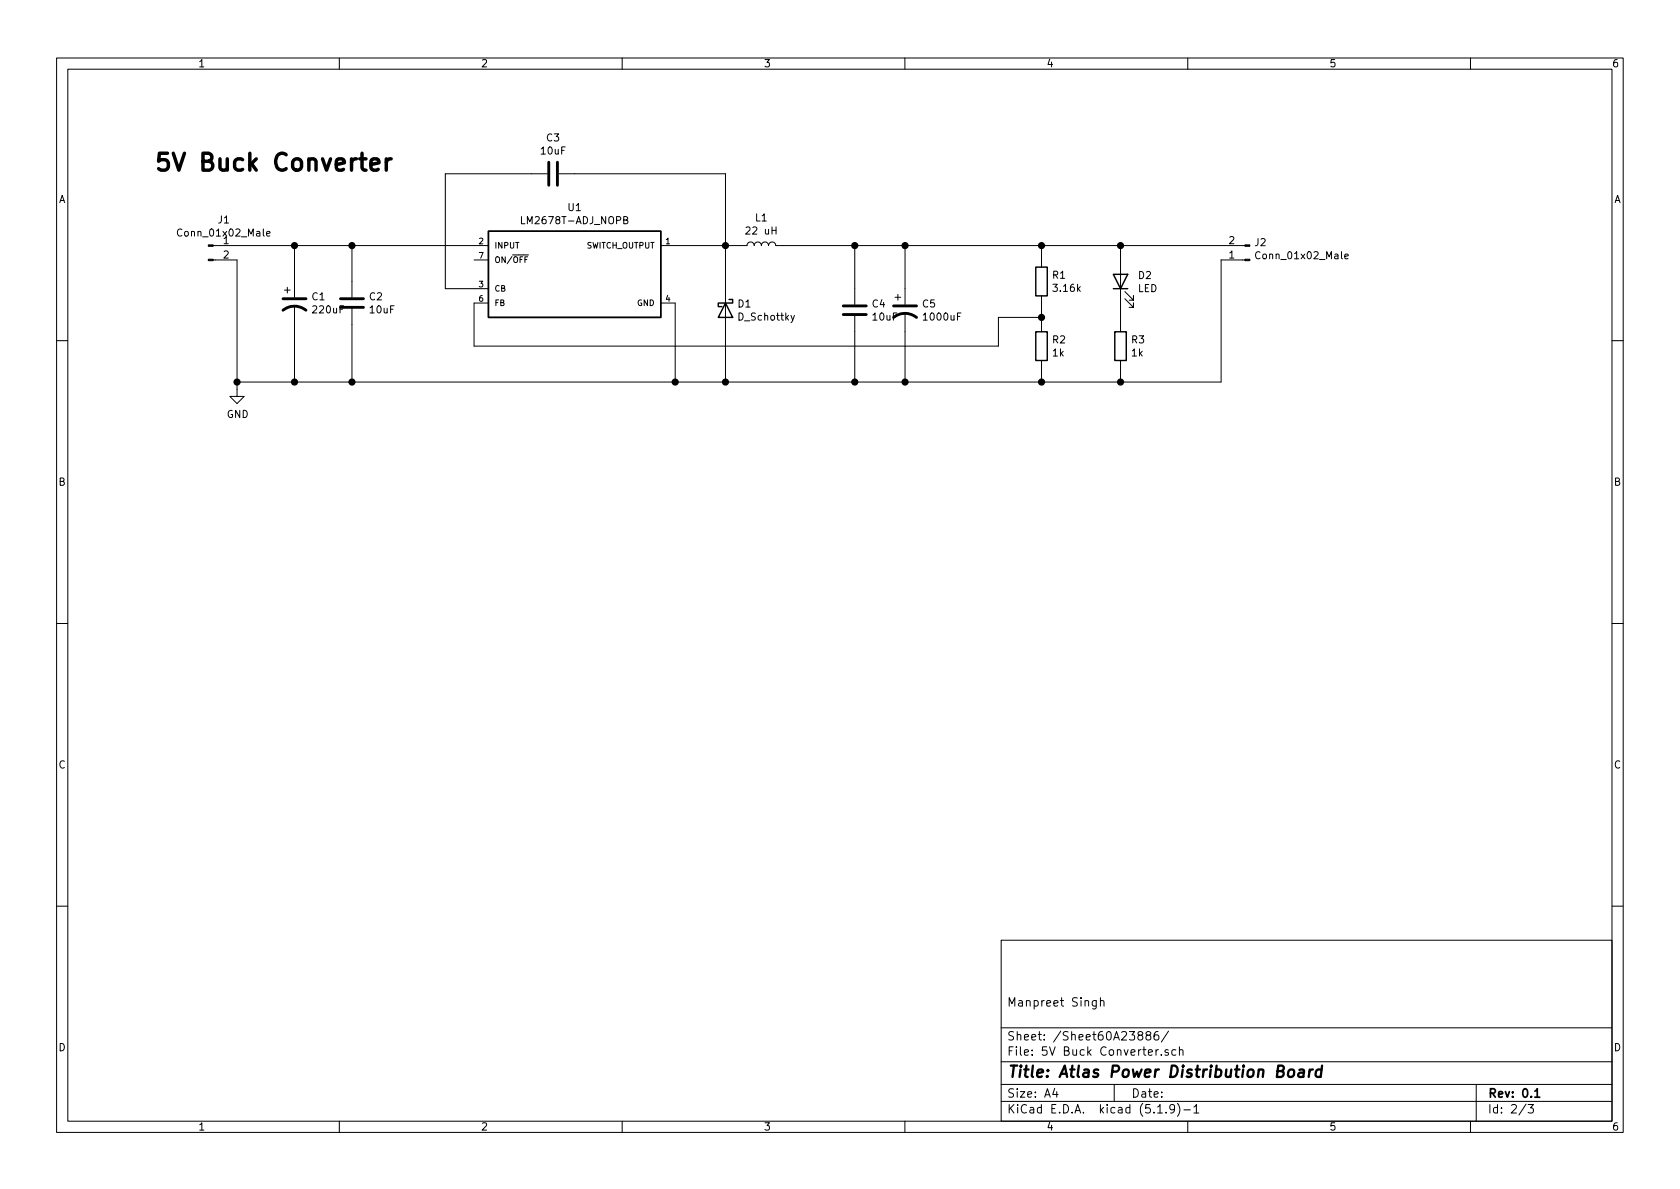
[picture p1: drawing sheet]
EESchema Schematic File Version 4
EELAYER 30 0
EELAYER END
$Descr A4 11693 8268
encoding utf-8
Sheet 2 3
Title "Atlas Power Distribution Board"
Date ""
Rev "0.1"
Comp ""
Comment1 "Manpreet Singh"
Comment2 ""
Comment3 ""
Comment4 ""
$EndDescr
$Comp
L LM2678T-ADJ/NOPB:LM2678T-ADJ_NOPB U1
U 1 1
P 4000 1900
F 0 "U1" H 4000 2367 50  0000 C CNN
F 1 "LM2678T-ADJ_NOPB" H 4000 2276 50  0000 C CNN
F 2 "LM2678:TO127P1041X469X2199-7N" H 4000 1900 50  0001 L BNN
F 3 "" H 4000 1900 50  0001 L BNN
F 4 "TEXAS INSTRUMENTS" H 4000 1900 50  0001 L BNN "MANUFACTURER"
	1    4000 1900
	1    0    0    -1  
$EndComp
$Comp
L Device:C C2
U 1 1
P 2450 2100
F 0 "C2" H 2565 2146 50  0000 L CNN
F 1 "10uF" H 2565 2055 50  0000 L CNN
F 2 "Capacitor_SMD:C_0805_2012Metric" H 2488 1950 50  0001 C CNN
F 3 "~" H 2450 2100 50  0001 C CNN
	1    2450 2100
	1    0    0    -1  
$EndComp
$Comp
L Device:C C4
U 1 1
P 5950 2150
F 0 "C4" H 6065 2196 50  0000 L CNN
F 1 "10uF" H 6065 2105 50  0000 L CNN
F 2 "Capacitor_SMD:C_0805_2012Metric" H 5988 2000 50  0001 C CNN
F 3 "~" H 5950 2150 50  0001 C CNN
	1    5950 2150
	1    0    0    -1  
$EndComp
$Comp
L Device:CP1 C1
U 1 1
P 2050 2100
F 0 "C1" H 2165 2146 50  0000 L CNN
F 1 "220uF" H 2165 2055 50  0000 L CNN
F 2 "Capacitor_THT:CP_Radial_D5.0mm_P2.50mm" H 2050 2100 50  0001 C CNN
F 3 "~" H 2050 2100 50  0001 C CNN
	1    2050 2100
	1    0    0    -1  
$EndComp
$Comp
L Device:CP1 C5
U 1 1
P 6300 2150
F 0 "C5" H 6415 2196 50  0000 L CNN
F 1 "1000uF" H 6415 2105 50  0000 L CNN
F 2 "Capacitor_THT:CP_Radial_D5.0mm_P2.50mm" H 6300 2150 50  0001 C CNN
F 3 "~" H 6300 2150 50  0001 C CNN
	1    6300 2150
	1    0    0    -1  
$EndComp
$Comp
L Device:D_Schottky D1
U 1 1
P 5050 2150
F 0 "D1" V 5004 2230 50  0000 L CNN
F 1 "D_Schottky" V 5095 2230 50  0000 L CNN
F 2 "Capacitor_SMD:C_0805_2012Metric" H 5050 2150 50  0001 C CNN
F 3 "~" H 5050 2150 50  0001 C CNN
	1    5050 2150
	0    1    1    0   
$EndComp
$Comp
L Device:R R1
U 1 1
P 7250 1950
F 0 "R1" H 7320 1996 50  0000 L CNN
F 1 "3.16k" H 7320 1905 50  0000 L CNN
F 2 "Resistor_SMD:R_0805_2012Metric" V 7180 1950 50  0001 C CNN
F 3 "~" H 7250 1950 50  0001 C CNN
	1    7250 1950
	1    0    0    -1  
$EndComp
$Comp
L Device:R R2
U 1 1
P 7250 2400
F 0 "R2" H 7320 2446 50  0000 L CNN
F 1 "1k" H 7320 2355 50  0000 L CNN
F 2 "Resistor_SMD:R_0805_2012Metric" V 7180 2400 50  0001 C CNN
F 3 "~" H 7250 2400 50  0001 C CNN
	1    7250 2400
	1    0    0    -1  
$EndComp
$Comp
L Connector:Conn_01x02_Male J1
U 1 1
P 1450 1700
F 0 "J1" H 1558 1881 50  0000 C CNN
F 1 "Conn_01x02_Male" H 1558 1790 50  0000 C CNN
F 2 "Connector_PinHeader_2.54mm:PinHeader_1x02_P2.54mm_Vertical" H 1450 1700 50  0001 C CNN
F 3 "~" H 1450 1700 50  0001 C CNN
	1    1450 1700
	1    0    0    -1  
$EndComp
$Comp
L Device:L L1
U 1 1
P 5300 1700
F 0 "L1" V 5490 1700 50  0000 C CNN
F 1 "22 uH" V 5399 1700 50  0000 C CNN
F 2 "Inductor_THT:L_Axial_L6.6mm_D2.7mm_P10.16mm_Horizontal_Vishay_IM-2" H 5300 1700 50  0001 C CNN
F 3 "~" H 5300 1700 50  0001 C CNN
	1    5300 1700
	0    -1   -1   0   
$EndComp
Wire Wire Line
	1650 1700 2050 1700
$Comp
L power:GND #PWR0101
U 1 1
P 1650 2700
F 0 "#PWR0101" H 1650 2450 50  0001 C CNN
F 1 "GND" H 1655 2527 50  0000 C CNN
F 2 "" H 1650 2700 50  0001 C CNN
F 3 "" H 1650 2700 50  0001 C CNN
	1    1650 2700
	1    0    0    -1  
$EndComp
Wire Wire Line
	1650 1800 1650 2650
Wire Wire Line
	2050 1950 2050 1700
Connection ~ 2050 1700
Wire Wire Line
	2050 1700 2450 1700
Wire Wire Line
	2450 1950 2450 1700
Connection ~ 2450 1700
Wire Wire Line
	2450 1700 3300 1700
Wire Wire Line
	2050 2250 2050 2650
Wire Wire Line
	2050 2650 1650 2650
Connection ~ 1650 2650
Wire Wire Line
	1650 2650 1650 2700
Wire Wire Line
	2050 2650 2450 2650
Wire Wire Line
	2450 2650 2450 2250
Connection ~ 2050 2650
Wire Wire Line
	4700 2100 4700 2650
Wire Wire Line
	4700 2650 2450 2650
Connection ~ 2450 2650
Wire Wire Line
	4700 1700 5050 1700
Wire Wire Line
	5450 1700 5950 1700
Wire Wire Line
	7250 1700 7250 1800
Wire Wire Line
	5950 2000 5950 1700
Connection ~ 5950 1700
Wire Wire Line
	5950 1700 6300 1700
Wire Wire Line
	6300 2000 6300 1700
Connection ~ 6300 1700
Wire Wire Line
	6300 1700 7250 1700
Wire Wire Line
	5050 2000 5050 1700
Connection ~ 5050 1700
Wire Wire Line
	5050 1700 5150 1700
Wire Wire Line
	5050 2300 5050 2650
Wire Wire Line
	5050 2650 4700 2650
Connection ~ 4700 2650
Wire Wire Line
	5950 2300 5950 2650
Wire Wire Line
	5950 2650 5050 2650
Connection ~ 5050 2650
Wire Wire Line
	6300 2300 6300 2650
Wire Wire Line
	6300 2650 5950 2650
Connection ~ 5950 2650
Wire Wire Line
	7250 2550 7250 2650
Wire Wire Line
	7250 2650 6300 2650
Connection ~ 6300 2650
$Comp
L Device:C C3
U 1 1
P 3850 1200
F 0 "C3" V 3598 1200 50  0000 C CNN
F 1 "10uF" V 3689 1200 50  0000 C CNN
F 2 "Capacitor_SMD:C_0805_2012Metric" H 3888 1050 50  0001 C CNN
F 3 "~" H 3850 1200 50  0001 C CNN
	1    3850 1200
	0    1    1    0   
$EndComp
Wire Wire Line
	7250 2200 6950 2200
Wire Wire Line
	6950 2200 6950 2400
Wire Wire Line
	6950 2400 3300 2400
Wire Wire Line
	3300 2400 3300 2100
Wire Wire Line
	7250 2100 7250 2200
Connection ~ 7250 2200
Wire Wire Line
	7250 2200 7250 2250
Wire Wire Line
	3300 2000 3100 2000
Wire Wire Line
	3100 2000 3100 1200
Wire Wire Line
	3100 1200 3700 1200
Wire Wire Line
	4000 1200 5050 1200
Wire Wire Line
	5050 1200 5050 1700
$Comp
L Connector:Conn_01x02_Male J2
U 1 1
P 8700 1800
F 0 "J2" H 8672 1682 50  0000 R CNN
F 1 "Conn_01x02_Male" H 8672 1773 50  0000 R CNN
F 2 "Connector_PinHeader_2.54mm:PinHeader_1x02_P2.54mm_Vertical" H 8700 1800 50  0001 C CNN
F 3 "~" H 8700 1800 50  0001 C CNN
	1    8700 1800
	-1   0    0    1   
$EndComp
Wire Wire Line
	8500 1800 8500 2650
$Comp
L Device:R R3
U 1 1
P 7800 2400
F 0 "R3" H 7870 2446 50  0000 L CNN
F 1 "1k" H 7870 2355 50  0000 L CNN
F 2 "Resistor_SMD:R_0805_2012Metric" V 7730 2400 50  0001 C CNN
F 3 "~" H 7800 2400 50  0001 C CNN
	1    7800 2400
	1    0    0    -1  
$EndComp
$Comp
L Device:LED D2
U 1 1
P 7800 1950
F 0 "D2" V 7839 1832 50  0000 R CNN
F 1 "LED" V 7748 1832 50  0000 R CNN
F 2 "LED_SMD:LED_0805_2012Metric" H 7800 1950 50  0001 C CNN
F 3 "~" H 7800 1950 50  0001 C CNN
	1    7800 1950
	0    -1   -1   0   
$EndComp
Wire Wire Line
	7250 1700 7800 1700
Wire Wire Line
	7800 1700 7800 1800
Connection ~ 7250 1700
Wire Wire Line
	7800 1700 8500 1700
Connection ~ 7800 1700
Wire Wire Line
	7800 2100 7800 2250
Wire Wire Line
	7800 2550 7800 2650
Wire Wire Line
	7800 2650 8500 2650
Wire Wire Line
	7800 2650 7250 2650
Connection ~ 7800 2650
Connection ~ 7250 2650
Text Notes 2750 1200 2    118  ~ 24
5V Buck Converter
$EndSCHEMATC
